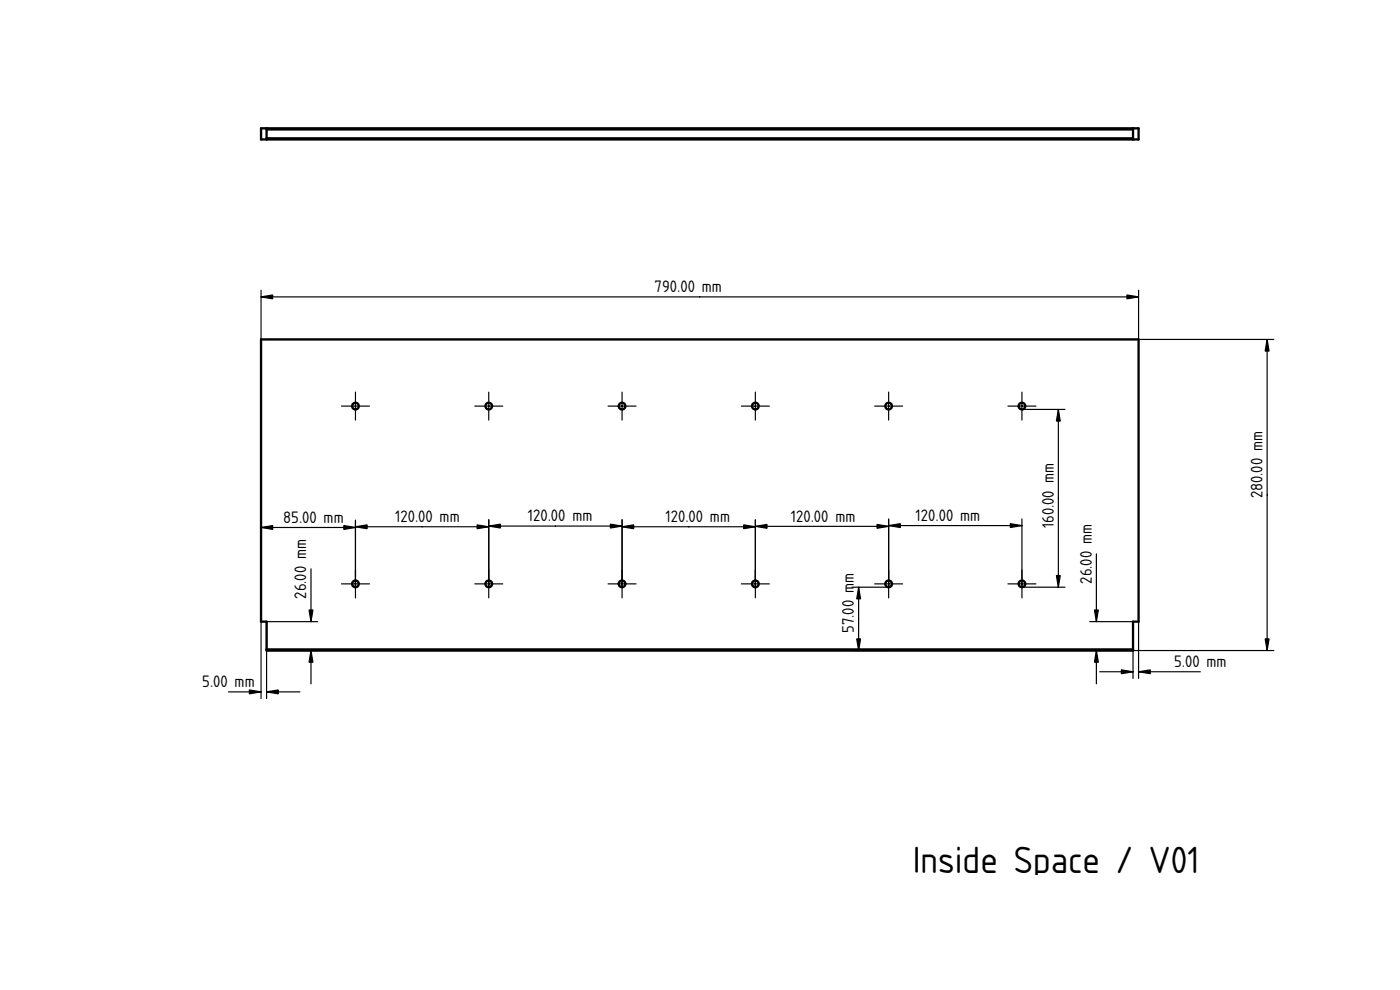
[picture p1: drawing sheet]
<svg xmlns="http://www.w3.org/2000/svg" width="420mm" height="297mm" viewBox="0 0 420 297" stroke-linecap="round" stroke-linejoin="round" font-family="sans-serif">
<path d="M210 148.5h.1" fill="none" stroke="#000" stroke-width=".3"/>
<path d="M78.3 101.8h263.4v84.7h-1.7v8.4h-260v-8.4h-1.7z" fill-rule="evenodd" fill="#fff"/>
<path d="M210 148.5h.1" fill="none" stroke="#000" stroke-width=".3"/>
<g fill="#fff">
<path d="M80 194.9h260v.3h-260z" fill-rule="evenodd"/>
<circle cx="306.7" cy="175.2" r="1"/>
<circle cx="106.7" cy="121.8" r="1"/>
<circle cx="266.7" cy="175.2" r="1"/>
<circle cx="266.7" cy="121.8" r="1"/>
<circle cx="226.7" cy="175.2" r="1"/>
<circle cx="226.7" cy="121.8" r="1"/>
<circle cx="146.7" cy="175.2" r="1"/>
<circle cx="186.7" cy="175.2" r="1"/>
<circle cx="186.7" cy="121.8" r="1"/>
<circle cx="146.7" cy="121.8" r="1"/>
<circle cx="306.7" cy="121.8" r="1"/>
<circle cx="106.7" cy="175.2" r="1"/>
</g>
<g fill="none" stroke="#000" stroke-width=".7">
<path d="M78.3 101.8h263.4v84.7h-1.7v8.7h-260v-8.7h-1.7zM80 194.9h260"/>
<circle cx="106.7" cy="121.8" r="1"/>
<circle cx="146.7" cy="121.8" r="1"/>
<circle cx="186.7" cy="121.8" r="1"/>
<circle cx="226.7" cy="121.8" r="1"/>
<circle cx="266.7" cy="121.8" r="1"/>
<circle cx="306.7" cy="121.8" r="1"/>
<circle cx="106.7" cy="175.2" r="1"/>
<circle cx="146.7" cy="175.2" r="1"/>
<circle cx="186.7" cy="175.2" r="1"/>
<circle cx="226.7" cy="175.2" r="1"/>
<circle cx="266.7" cy="175.2" r="1"/>
<circle cx="306.7" cy="175.2" r="1"/>
</g>
<g fill="#000" stroke="#000" stroke-width=".35">
<path d="M78.3 89.1l3.5-.6v1.2zM338.2 88.5l3.5 .6-3.5 .6zM380.3 101.8l.6 3.5h-1.2zM317.6 122.8l.6 3.5h-1.2zM78.3 158.3l3.5-.6v1.1zM103.2 157.7l3.5 .6-3.5 .5zM106.7 158.1l3.5-.6v1.1zM143.2 157.5l3.5 .6-3.5 .5zM146.7 157.8l3.5-.5v1.1zM183.2 157.3l3.5 .5-3.5 .6zM186.7 158.1l3.5-.6v1.1zM223.2 157.5l3.5 .6-3.5 .5z"/>
<path d="M226.7 157.9l3.5-.6v1.2zM263.2 157.3l3.5 .6-3.5 .6zM266.7 157.7l3.5-.6v1.2zM303.2 157.1l3.5 .6-3.5 .6zM257.7 176.2l.6 3.5h-1.2zM317 172.7h1.2l-.6 3.5zM92.7 183h1.2l-.6 3.5zM93.3 195.2l.6 3.5h-1.2zM257.1 191.7h1.2l-.6 3.5zM328.5 183h1.1l-.6 3.5zM329 195.2l.6 3.5h-1.1zM379.7 191.7h1.2l-.6 3.5z"/>
<path d="M74.8 207l3.5 .6-3.5 .6zM80 207.6l3.5-.6v1.2zM336.5 201l3.5 .6-3.5 .5zM341.7 201.6l3.5-.6v1.1z"/>
<path d="M106.7 117.6v8.4zM102.5 121.8h8.4z" fill-rule="evenodd"/>
<path d="M146.7 117.6v8.4zM142.5 121.8h8.4z" fill-rule="evenodd"/>
<path d="M186.7 117.6v8.4zM182.5 121.8h8.4z" fill-rule="evenodd"/>
<path d="M226.7 117.6v8.4zM222.5 121.8h8.4z" fill-rule="evenodd"/>
<path d="M266.7 117.6v8.4zM262.5 121.8h8.4z" fill-rule="evenodd"/>
<path d="M306.7 117.6v8.4zM302.5 121.8h8.4z" fill-rule="evenodd"/>
<path d="M106.7 171v8.4zM102.5 175.2h8.4z" fill-rule="evenodd"/>
<path d="M146.7 171v8.4zM142.5 175.2h8.4z" fill-rule="evenodd"/>
<path d="M186.7 171v8.4zM182.5 175.2h8.4z" fill-rule="evenodd"/>
<path d="M226.7 171v8.4zM222.5 175.2h8.4z" fill-rule="evenodd"/>
<path d="M266.7 171v8.4zM262.5 175.2h8.4z" fill-rule="evenodd"/>
<path d="M306.7 171v8.4zM302.5 175.2h8.4z" fill-rule="evenodd"/>
</g>
<path d="M210 148.5h.1" fill="none" stroke="#000" stroke-width=".3"/>
<g fill="none" stroke="#000" stroke-width=".35">
<path d="M78.3 87.1v14.7M78.3 89.1h263.4M341.7 87.1v14.7M80 101.8h302.3M380.3 101.8v93.4M306.7 122.8h12.9M317.6 122.8v53.4M78.3 156.3v19.9M78.3 158.3h28.4M106.7 156.1v20.1M106.7 158.1h40M146.7 155.8v20.4"/>
<path d="M146.7 157.8h40M186.7 158.1h40M186.7 155.8v20.4M226.7 155.9v20.3M226.7 157.9h40M266.7 155.7v20.5h-11M266.7 157.7h40M306.7 155.7v20.5h12.9M93.3 170.7v15.8M257.7 176.2v19M329 166.2v20.3M78.3 186.5v23.1"/>
<path d="M80 195.2h302.3M93.3 195.2v10M95.3 186.5h-15.3v23.1M327 186.5h13v17.1M329 195.2v10M341.7 186.5v17.1M68.6 207.6h9.7M80 207.6h10M330 201.6h10M341.7 201.6h18.6"/>
</g>
<path d="M78.3 38.5h263.4v3.3h-263.4z" fill-rule="evenodd" fill="#fff"/>
<path d="M210 40.2h.1" fill="none" stroke="#000" stroke-width=".3"/>
<g fill="#fff">
<path d="M80 38.8h260v2.7h-260z" fill-rule="evenodd"/>
<path d="M80 41.5h260v.3h-260z" fill-rule="evenodd"/>
<path d="M80 38.5h260v.3h-260z" fill-rule="evenodd"/>
<path d="M340 38.5h1.7v3.3h-1.7z" fill-rule="evenodd"/>
<path d="M78.3 38.5h1.7v3.3h-1.7z" fill-rule="evenodd"/>
</g>
<path d="M78.3 38.5h263.4v3.3h-263.4zM80 38.5v3.3M80 38.8h260M340 38.5v3.3M80 41.5h260" fill="none" stroke="#000" stroke-width=".7"/>
<text font-size="10.7" x="273.9" y="262">Inside Space / V01</text>
<g font-size="4.7">
<text x="196.4" y="87.7">790.00 mm</text>
<text x="378.9" y="149.5" transform="rotate(-90 378.9 149.5)">280.00 mm</text>
<text x="85" y="156.9">85.00 mm</text>
<text x="118.6" y="156.7">120.00 mm</text>
<text x="158.4" y="156.4">120.00 mm</text>
<text x="199.7" y="156.7">120.00 mm</text>
<text x="237.3" y="156.5">120.00 mm</text>
<text x="274.8" y="156.3">120.00 mm</text>
<text x="316.2" y="158.6" transform="rotate(-90 316.2 158.6)">160.00 mm</text>
<text x="91.9" y="179.6" transform="rotate(-90 91.9 179.6)">26.00 mm</text>
<text x="256.3" y="175" transform="rotate(-90 256.3 175)">m</text>
<text x="327.6" y="175.1" transform="rotate(-90 327.6 175.1)">26.00 mm</text>
<text x="256.3" y="189.9" transform="rotate(-90 256.3 189.9)">57.00 m</text>
<text x="352.4" y="200.2">5.00 mm</text>
<text x="60.7" y="206.2">5.00 mm</text>
</g>
</svg>
